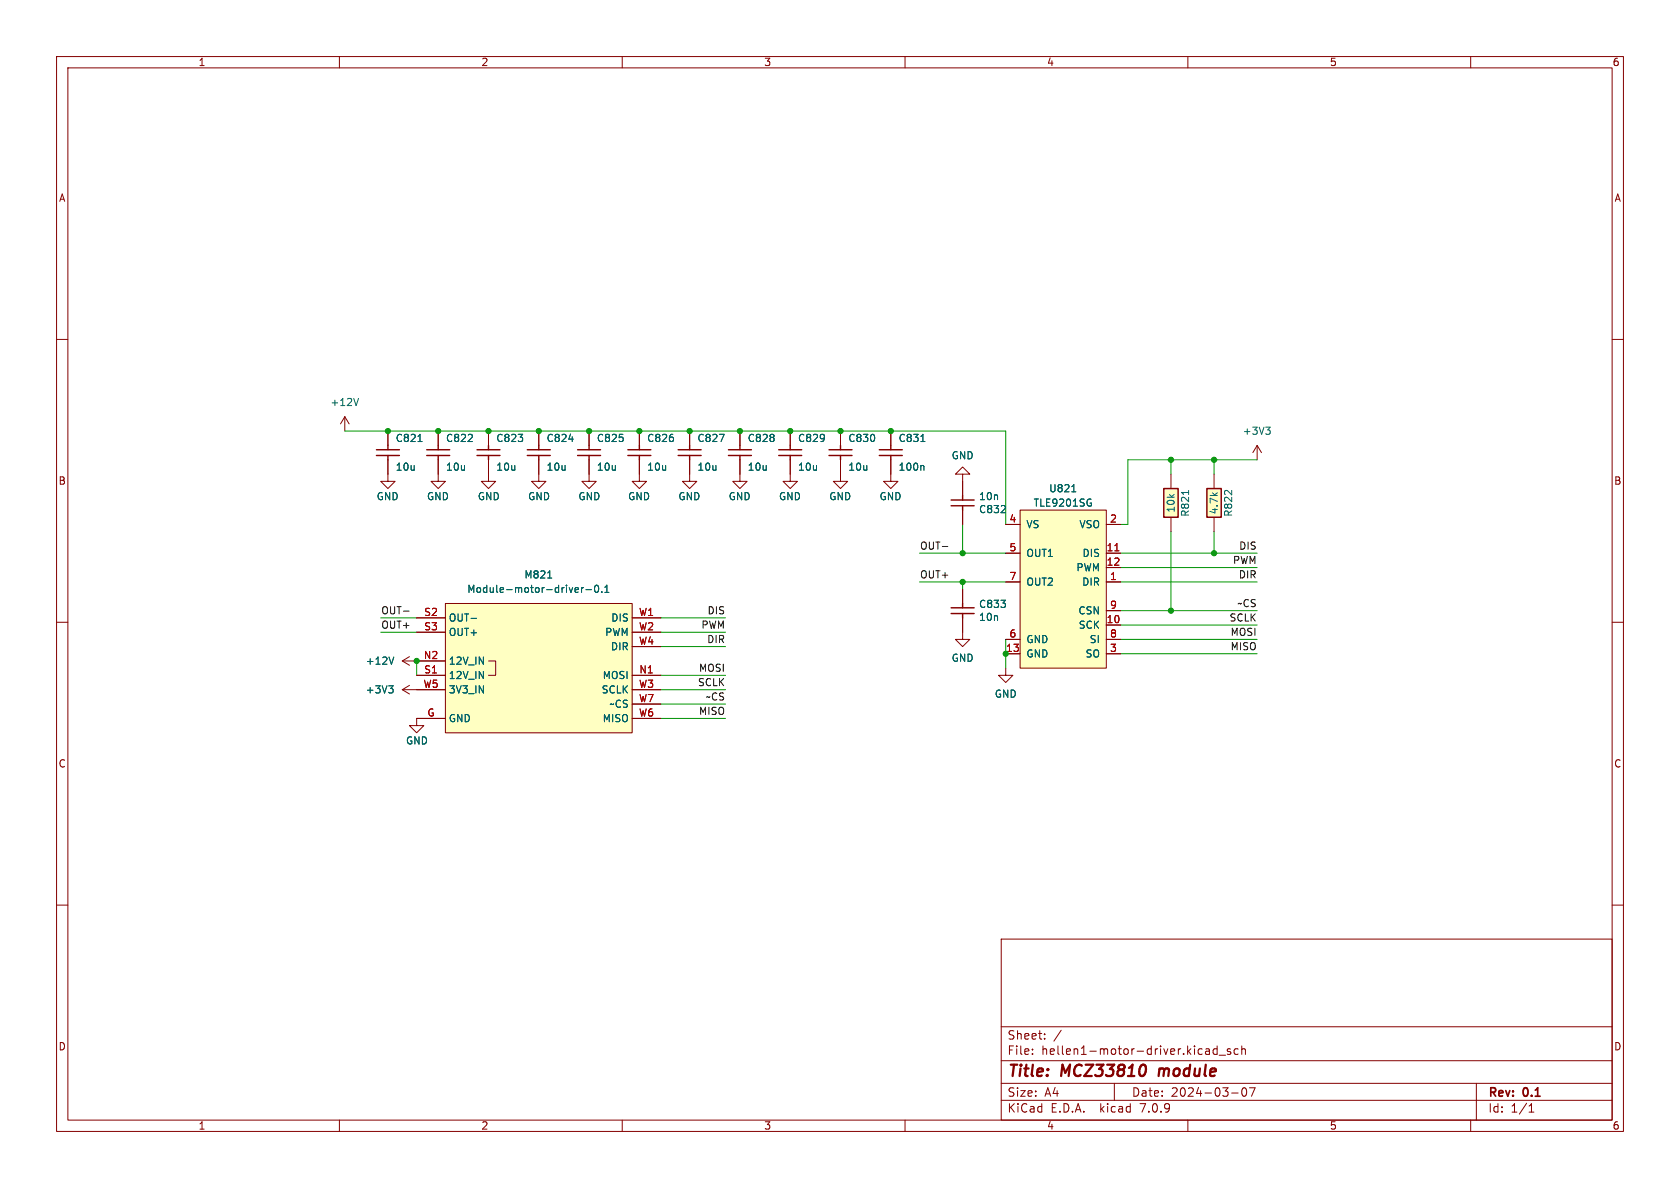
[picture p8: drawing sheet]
<svg xmlns="http://www.w3.org/2000/svg" width="297mm" height="210mm" viewBox="0 0 297 210" stroke-linecap="round" stroke-linejoin="round" font-family="sans-serif">
<g fill="none" stroke="#840000" stroke-width=".18">
<path d="M10 10h277v190h-277zM12 12h273v186h-273zM60 10v2M110 10v2M160 10v2M210 10v2M260 10v2M10 60h2M285 60h2M61 73.7l-.8 1.2M61 73.7v2.5M61 73.7l.7 1.2"/>
<path d="M68.6 76.2v2.5M77.5 76.2v2.5M86.4 76.2v2.5M95.2 76.2v2.5M104.1 76.2v2.5M113 76.2v2.5M121.9 76.2v2.5M130.8 76.2v2.5M139.7 76.2v2.5M148.6 76.2v2.5M157.5 76.2v2.5M222.2 78.7l-.7 1.3"/>
<path d="M222.2 78.7v2.6M222.2 78.7l.8 1.3M68.6 81.3v3.8h-1.3l1.3 1.3 1.2-1.3h-1.2M77.5 81.3v3.8h-1.3l1.3 1.3 1.2-1.3h-1.2M86.4 81.3v3.8h1.2l-1.2 1.3-1.3-1.3h1.3M95.2 81.3v3.8h1.3l-1.3 1.3-1.2-1.3h1.2M104.1 81.3v3.8h1.3l-1.3 1.3-1.2-1.3h1.2M113 81.3v3.8h-1.2l1.2 1.3 1.3-1.3h-1.3M121.9 81.3v3.8h-1.3l1.3 1.3 1.3-1.3h-1.3M130.8 81.3v3.8h-1.3l1.3 1.3 1.3-1.3h-1.3M139.7 81.3v3.8h-1.3l1.3 1.3 1.3-1.3h-1.3M148.6 81.3v3.8h-1.3l1.3 1.3 1.3-1.3h-1.3"/>
<path d="M157.5 81.3v3.8h-1.3l1.3 1.3 1.2-1.3h-1.2M170.2 83.8h1.2l-1.2-1.2-1.3 1.2h1.3v3.8M170.2 90.2v2.5M177.8 97.8h2.5M177.8 92.7h2.5M180.3 90.2h15.3v27.9h-15.3zM195.6 97.8h2.5M195.6 92.7h2.5M207 83.8v2.6M207 91.4v2.6M214.6 83.8v2.6M214.6 91.4v2.6"/>
<path d="M10 110h2M71.1 116.8l1.3 .8M71.1 116.8h7.6M72.4 116.1l-1.3 .7M73.7 119.4h5M73.7 109.2h5M73.7 111.8h5M78.7 106.7h33.1v22.8h-33.1zM86.4 116.8h1.2v2.6h-1.2M111.8 119.4h5M111.8 109.2h5M111.8 111.8h5"/>
<path d="M111.8 114.3h5M170.2 109.2v3.8h-1.3l1.3 1.3 1.2-1.3h-1.2M170.2 104.1v2.6M177.8 118.1v1.3h-1.3l1.3 1.3 1.3-1.3h-1.3M177.8 102.9h2.5M177.8 115.6h2.5M177.8 113h2.5M195.6 102.9h2.5M195.6 110.5h2.5M195.6 100.3h2.5M195.6 115.6h2.5M195.6 113h2.5"/>
<path d="M195.6 108h2.5M285 110h2M71.1 121.9l1.3 .8M71.1 121.9h7.6M72.4 121.2l-1.3 .7M78.7 127h-5v1.3h1.2l-1.2 1.2-1.3-1.2h1.3M111.8 121.9h5M111.8 127h5M111.8 124.5h5M10 160h2M285 160h2M177 166h108v32h-108z"/>
<path d="M60 198v2M110 198v2M160 198v2M177 194.5h108M177 191.5h108M177 187.5h108M177 181.5h108M182.5 186.3v.1M182.5 185.5v.1M184.7 183.6v.1M184.7 182.8v.1M187.6 182.1l-1.3 2"/>
<path d="M197 191.5v3M210 198v2M213.2 185.5h.5l.1 .9M213.2 186.3h.6M213.8 185.8l-.6 .1M215.2 185.5l-.5-.1-.2 .3v.4l.1 .2h.6M215.2 184.9v1.5M215.5 186.5h1.2M217.5 185.5l-.3-.1-.2 .2v.2l.5 .2v.3h-.5M217.7 193.2h1.2M218.9 185.5l-.4-.1-.3 .3v.4l.1 .2h.6M219.5 184.9v1.5"/>
<path d="M219.5 185.5l.2-.1 .4 .1 .1 .9M219.7 192.4l.2-.1a.81 .81 0 0 1 .6 .6 .81 .81 0 0 1-.3 .8l-.2 .1a.81 .81 0 0 1-.3-1.4zM220.9 192.3h1l-.7 1.5M260 198v2M261 191.5v6.5M270.3 196.6h.9M270.3 195.5l.4-.4v1.5"/>
</g>
<path d="M202.6 188.6l-.1 .8M205 188.9l-.2 1.3" fill="none" stroke="#840000" stroke-width=".4"/>
<g fill="none" stroke="#006464" stroke-width=".18">
<path d="M63.4 70.4l-.4 1.3M73.9 78h.7M100.6 77.6h.7M127.2 76.8h.8l-.5 1.2M162.8 78h.7M223.8 75.5h.7l-.4 .5M224.3 76l.2 .2v.3l-.2 .3M163.2 82.3l.1 .2v.6M189.5 86.9h.7M192.7 88.9h.2v.5l-.2 .1M192.8 88.2l.1 .1M210.1 86.7v.7"/>
<path d="M69.6 116.1l-.4 1.3M83.3 109.3h.9M96.8 102.2h.7M101.7 104.7h.5M101.7 103.9h.4l.2 .3-.6 .1M102.8 103.9v.8M103.2 103.9l-.4 .2M103.6 104.2h1M105.2 103.6l.2-.2a.68 .68 0 0 1 .5 .7 .68 .68 0 0 1-.5 .6l-.2-.1-.1-.4zM106.4 104.6v.1M106.9 104.7h.7M106.9 103.8l.4-.4v1.3"/>
<path d="M68.7 121.2h.8l-.4 .5M69.3 121.7l.2 .3v.3l-.2 .2"/>
</g>
<g fill="none" stroke="#840000" stroke-width=".25">
<path d="M66.5 79.5h4.1M68.6 78.7v.8M75.4 79.5h4.1M77.5 78.7v.8M84.3 79.5h4.1M86.4 78.7v.8M93.2 79.5h4.1M95.2 78.7v.8M102.1 79.5h4.1M104.1 78.7v.8M111 79.5h4.1M113 78.7v.8"/>
<path d="M119.9 79.5h4.1M121.9 78.7v.8M128.8 79.5h4M130.8 78.7v.8M137.7 79.5h4M139.7 78.7v.8M146.6 79.5h4M148.6 78.7v.8M155.4 79.5h4.1M157.5 78.7v.8M66.5 80.5h4.1M68.6 80.5v.8"/>
<path d="M75.4 80.5h4.1M77.5 80.5v.8M84.3 80.5h4.1M86.4 80.5v.8M93.2 80.5h4.1M95.2 80.5v.8M102.1 80.5h4.1M104.1 80.5v.8M111 80.5h4.1M113 80.5v.8M119.9 80.5h4.1M121.9 80.5v.8"/>
<path d="M128.8 80.5h4M130.8 80.5v.8M137.7 80.5h4M139.7 80.5v.8M146.6 80.5h4M148.6 80.5v.8M155.4 80.5h4.1M157.5 80.5v.8M168.1 88.4h4.1M168.1 89.4h4.1M170.2 87.6v.8M170.2 89.4v.8"/>
<path d="M205.7 86.4h2.6v5h-2.6zM213.4 86.4h2.5v5h-2.5zM168.1 108.5h4.1M168.1 107.4h4.1M170.2 106.7v.7M170.2 108.5v.7"/>
</g>
<g fill="#ffffc2" stroke="#ffffc2" stroke-width=".18">
<path d="M213.4 86.4h2.5v5h-2.5z"/>
<path d="M205.7 86.4h2.6v5h-2.6z"/>
<path d="M180.3 90.2h15.3v27.9h-15.3z"/>
<path d="M78.7 106.7h33.1v22.8h-33.1z"/>
</g>
<path d="M197.1 97.4h.7" fill="none" stroke="#a90000" stroke-width=".18"/>
<path d="M166.6 96.6h1M71.3 108h1" fill="none" stroke="#0f0f0f" stroke-width=".18"/>
<g fill="none" stroke="#009600" stroke-width=".18">
<path d="M61 76.2h116.8v16.5M162.6 97.8h15.2M170.2 92.7v5.1M198.1 97.8h24.1M207 81.3v2.5M207 94v14M214.6 81.3v2.5M214.6 94v3.8M222.2 81.3h-22.8v11.4h-1.3M67.3 111.8h6.4M67.3 109.2h6.4M73.7 116.8v2.6"/>
<path d="M116.8 111.8h11.5M116.8 109.2h11.5M116.8 119.4h11.5M116.8 114.3h11.5M162.6 102.9h15.2M170.2 102.9v1.2M177.8 113v5.1M198.1 102.9h24.1M198.1 100.3h24.1M198.1 115.6h24.1M198.1 113h24.1M198.1 110.5h24.1"/>
<path d="M198.1 108h24.1M116.8 127h11.5M116.8 121.9h11.5M116.8 124.5h11.5"/>
</g>
<g fill="#009600" stroke="#009600" stroke-width=".18">
<circle cx="73.7" cy="116.8" r=".46"/>
<circle cx="104.1" cy="76.2" r=".46"/>
<circle cx="95.2" cy="76.2" r=".46"/>
<circle cx="86.4" cy="76.2" r=".46"/>
<circle cx="68.6" cy="76.2" r=".46"/>
<circle cx="77.5" cy="76.2" r=".46"/>
<circle cx="121.9" cy="76.2" r=".46"/>
<circle cx="113" cy="76.2" r=".46"/>
<circle cx="139.7" cy="76.2" r=".46"/>
<circle cx="130.8" cy="76.2" r=".46"/>
<circle cx="170.2" cy="97.8" r=".46"/>
<circle cx="148.6" cy="76.2" r=".46"/>
<circle cx="170.2" cy="102.9" r=".46"/>
<circle cx="157.5" cy="76.2" r=".46"/>
<circle cx="207" cy="81.3" r=".46"/>
<circle cx="177.8" cy="115.6" r=".46"/>
<circle cx="214.6" cy="97.8" r=".46"/>
<circle cx="207" cy="108" r=".46"/>
<circle cx="214.6" cy="81.3" r=".46"/>
</g>
<g font-size="2.8" fill="#840000">
<text x="178" y="190.9">Title:</text>
<text x="187.7" y="190.9">MCZ33810</text>
<text x="205.7" y="190.9">module</text>
</g>
<g font-size="2.1" fill="#840000">
<text x="178" y="184">Sheet:</text>
<text x="178" y="186.7">File:</text>
<text x="184.1" y="186.7">hellen1-motor-driver.kicad_sch</text>
<text x="178" y="196.9">KiCad</text>
<text x="178" y="194.1">Size:</text>
<text x="184.7" y="194.1">A4</text>
<text x="185.7" y="196.9">E.D.A.</text>
<text x="194.6" y="196.9">kicad</text>
<text x="200" y="194.1">Date:</text>
<text x="201.8" y="196.9">7.0.9</text>
<text x="207" y="194.1">2024-03-07</text>
<text x="263" y="194.3">Rev:</text>
<text x="263" y="196.9">Id:</text>
<text x="267.1" y="196.9">1/1</text>
<text x="269.4" y="194.3">0.1</text>
</g>
<g font-size="1.8" fill="#840000">
<text x="35" y="11.9">1</text>
<text x="85" y="11.9">2</text>
<text x="135" y="11.9">3</text>
<text x="185" y="11.9">4</text>
<text x="235" y="11.9">5</text>
<text x="285" y="11.9">6</text>
<text x="10.3" y="35.9">A</text>
<text x="285.3" y="35.9">A</text>
<text x="10.3" y="85.9">B</text>
<text x="285.3" y="85.9">B</text>
<text x="10.3" y="135.9">C</text>
<text x="285.3" y="135.9">C</text>
<text x="10.3" y="185.9">D</text>
<text x="285.3" y="185.9">D</text>
<text x="35" y="199.9">1</text>
<text x="85" y="199.9">2</text>
<text x="135" y="199.9">3</text>
<text x="185" y="199.9">4</text>
<text x="235" y="199.9">5</text>
<text x="285" y="199.9">6</text>
</g>
<g font-size="1.8" fill="#006464">
<text x="58.3" y="72">+12V</text>
<text x="219.6" y="77.1">+3V3</text>
<text x="69.9" y="78.3">C821</text>
<text x="69.9" y="83.4">10u</text>
<text x="78.7" y="78.3">C822</text>
<text x="78.7" y="83.4">10u</text>
<text x="87.6" y="78.3">C823</text>
<text x="87.6" y="83.4">10u</text>
<text x="96.5" y="78.3">C824</text>
<text x="96.5" y="83.4">10u</text>
<text x="105.4" y="78.3">C825</text>
<text x="105.4" y="83.4">10u</text>
<text x="114.3" y="78.3">C826</text>
<text x="114.3" y="83.4">10u</text>
<text x="123.2" y="78.3">C827</text>
<text x="123.2" y="83.4">10u</text>
<text x="132.1" y="78.3">C828</text>
<text x="132.1" y="83.4">10u</text>
<text x="141" y="78.3">C829</text>
<text x="141" y="83.4">10u</text>
<text x="149.9" y="78.3">C830</text>
<text x="149.9" y="83.4">10u</text>
<text x="158.8" y="78.3">C831</text>
<text x="158.8" y="83.4">100n</text>
<text x="168.1" y="81.4">GND</text>
<text x="66.5" y="88.6">GND</text>
<text x="75.4" y="88.6">GND</text>
<text x="84.4" y="88.6">GND</text>
<text x="93.3" y="88.6">GND</text>
<text x="102.2" y="88.6">GND</text>
<text x="110.9" y="88.6">GND</text>
<text x="119.8" y="88.6">GND</text>
<text x="128.7" y="88.6">GND</text>
<text x="137.6" y="88.6">GND</text>
<text x="146.5" y="88.6">GND</text>
<text x="155.4" y="88.6">GND</text>
<text x="173" y="88.6">10n</text>
<text x="182.6" y="89.8">TLE9201SG</text>
<text x="185.4" y="87.2">U821</text>
<text x="173" y="90.9">C832</text>
<text x="181.4" y="93.6">VS</text>
<text x="190.7" y="93.6">VSO</text>
<text x="207.9" y="90.7" transform="rotate(-90 207.9 90.7)">10k</text>
<text x="210.4" y="91.5" transform="rotate(-90 210.4 91.5)">R821</text>
<text x="215.5" y="91" transform="rotate(-90 215.5 91)">4.7k</text>
<text x="218" y="91.5" transform="rotate(-90 218 91.5)">R822</text>
<text x="181.4" y="98.7">OUT1</text>
<text x="190.2" y="101.2">PWM</text>
<text x="191.3" y="98.7">DIS</text>
<text x="82.5" y="105">Module-motor-driver-0.1</text>
<text x="92.6" y="102.5">M821</text>
<text x="173" y="107.7">C833</text>
<text x="181.4" y="103.7">OUT2</text>
<text x="191.2" y="103.7">DIR</text>
<text x="79.2" y="110.1">OUT-</text>
<text x="79.2" y="112.6">OUT+</text>
<text x="106.9" y="112.6">PWM</text>
<text x="108" y="110.1">DIS</text>
<text x="173" y="110">10n</text>
<text x="181.4" y="113.9">GND</text>
<text x="190.6" y="108.8">CSN</text>
<text x="190.6" y="111.4">SCK</text>
<text x="192.5" y="113.9">SI</text>
<text x="64.6" y="117.7">+12V</text>
<text x="79.2" y="117.7">12V_IN</text>
<text x="107.9" y="115.2">DIR</text>
<text x="168.1" y="117.2">GND</text>
<text x="181.4" y="116.4">GND</text>
<text x="191.8" y="116.4">SO</text>
<text x="64.6" y="122.8">+3V3</text>
<text x="79.2" y="120.2">12V_IN</text>
<text x="79.2" y="122.8">3V3_IN</text>
<text x="106.3" y="122.8">SCLK</text>
<text x="106.5" y="120.2">MOSI</text>
<text x="107.7" y="125.3">~CS</text>
<text x="175.8" y="123.5">GND</text>
<text x="71.7" y="131.8">GND</text>
<text x="79.2" y="127.9">GND</text>
<text x="106.5" y="127.9">MISO</text>
</g>
<g font-size="1.8" fill="#a90000">
<text x="178.4" y="92.5">4</text>
<text x="196.1" y="92.5">2</text>
<text x="178.4" y="97.5">5</text>
<text x="195.5" y="97.5">11</text>
<text x="195.5" y="100.1">12</text>
<text x="178.4" y="102.6">7</text>
<text x="196.1" y="102.6">1</text>
<text x="196.1" y="107.7">9</text>
<text x="74.9" y="109">S2</text>
<text x="74.9" y="111.5">S3</text>
<text x="112.9" y="109">W1</text>
<text x="112.9" y="111.5">W2</text>
<text x="178.4" y="112.8">6</text>
<text x="195.5" y="110.2">10</text>
<text x="196.1" y="112.8">8</text>
<text x="74.8" y="116.6">N2</text>
<text x="74.9" y="119.1">S1</text>
<text x="112.9" y="114">W4</text>
<text x="112.9" y="119.1">N1</text>
<text x="177.8" y="115.3">13</text>
<text x="196.1" y="115.3">3</text>
<text x="74.8" y="121.7">W5</text>
<text x="112.9" y="121.7">W3</text>
<text x="112.9" y="124.2">W7</text>
<text x="75.5" y="126.7">G</text>
<text x="112.9" y="126.7">W6</text>
</g>
<g font-size="1.8" fill="#0f0f0f">
<text x="162.6" y="97.3">OUT-</text>
<text x="217.9" y="99.8">PWM</text>
<text x="219" y="97.3">DIS</text>
<text x="162.6" y="102.3">OUT+</text>
<text x="218.7" y="107.4">~CS</text>
<text x="218.9" y="102.3">DIR</text>
<text x="67.3" y="111.2">OUT+</text>
<text x="67.3" y="108.7">OUT-</text>
<text x="123.9" y="111.2">PWM</text>
<text x="124.9" y="113.8">DIR</text>
<text x="125" y="108.7">DIS</text>
<text x="217.3" y="110">SCLK</text>
<text x="217.5" y="112.5">MOSI</text>
<text x="123.5" y="118.8">MOSI</text>
<text x="217.5" y="115">MISO</text>
<text x="123.3" y="121.4">SCLK</text>
<text x="124.7" y="123.9">~CS</text>
<text x="123.5" y="126.5">MISO</text>
</g>
</svg>
